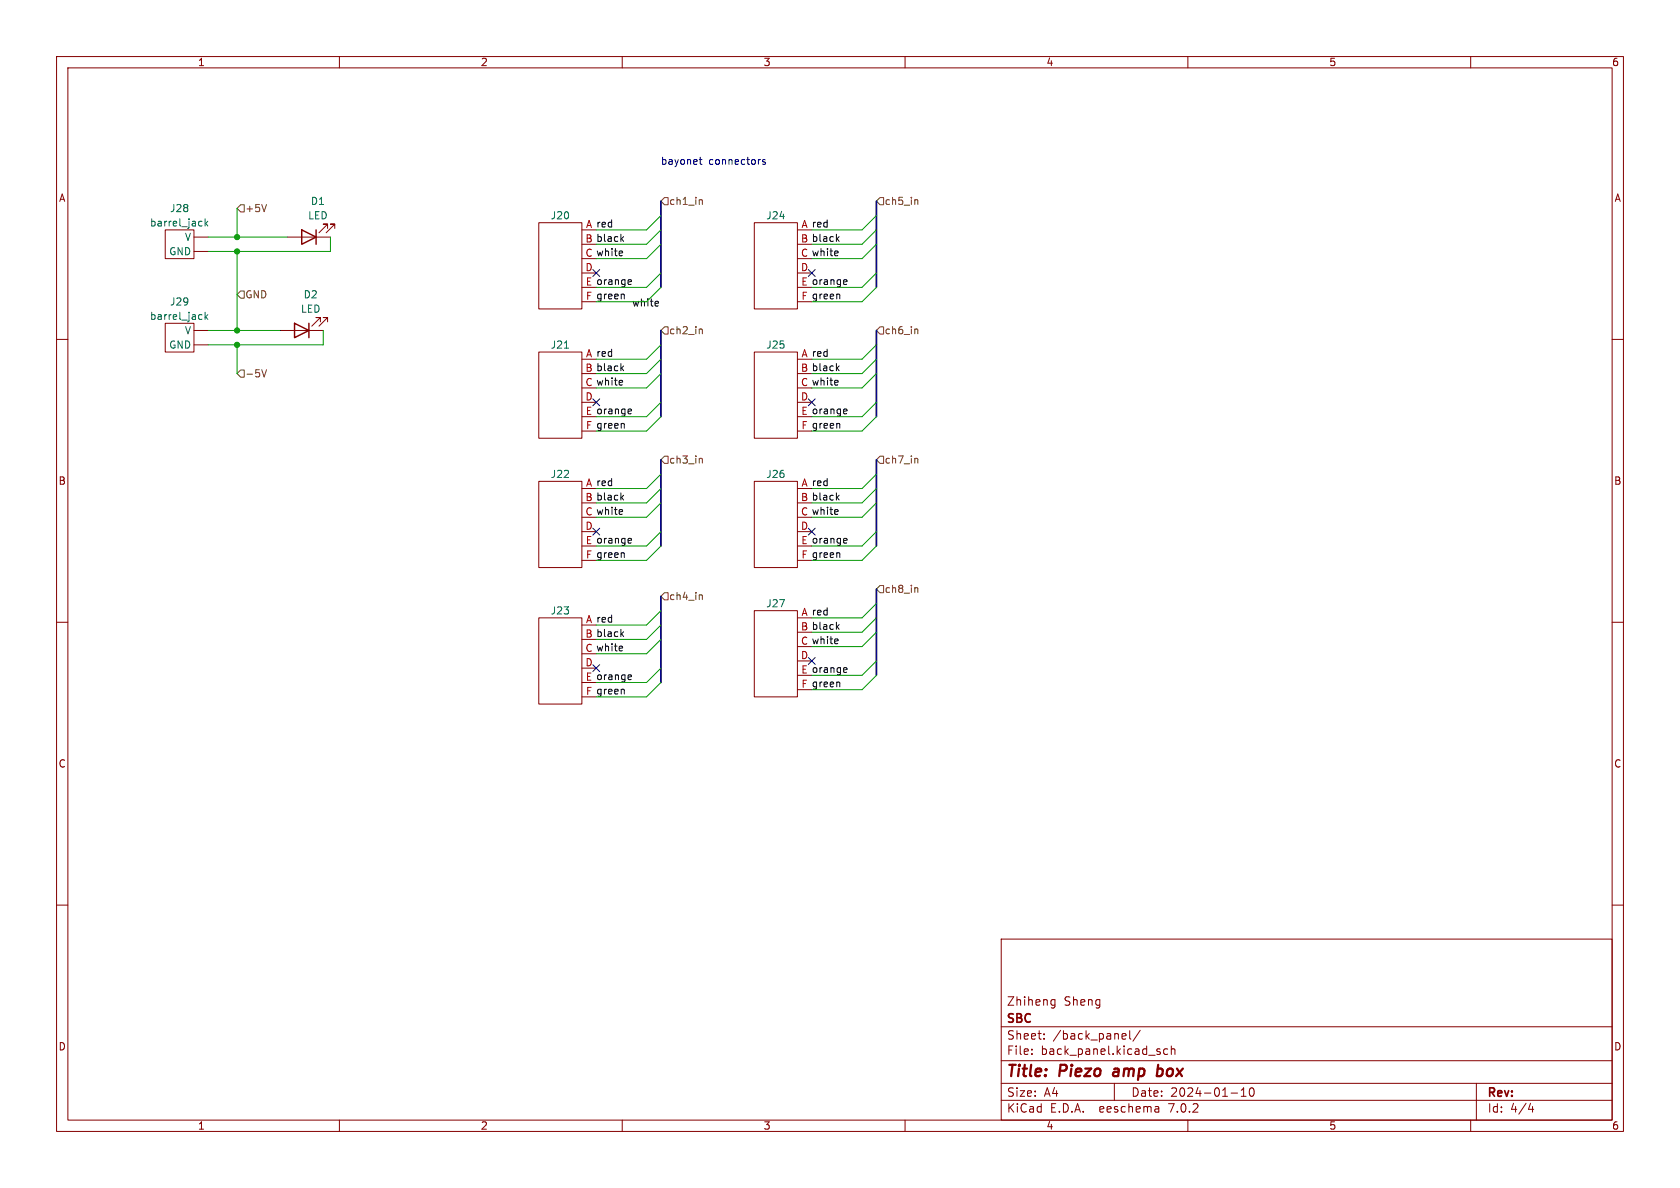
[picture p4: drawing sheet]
<svg xmlns="http://www.w3.org/2000/svg" width="297mm" height="210mm" viewBox="0 0 297 210" stroke-linecap="round" stroke-linejoin="round" font-family="sans-serif">
<g fill="none" stroke="#840000" stroke-width=".18">
<path d="M10 10h277v190h-277zM12 12h273v186h-273zM60 10v2M110 10v2M160 10v2M210 10v2M260 10v2M95.2 39.4h7.7v15.2h-7.7zM133.3 39.4h7.7v15.2h-7.7zM10 60h2M29.2 57.2h5.1v5h-5.1zM29.2 40.6h5.1v5.1h-5.1z"/>
<path d="M34.3 58.4h2.5M34.3 44.5h2.5M34.3 41.9h2.5M49.5 58.4h7.6M50.8 41.9h7.6M56.6 56.9v-.8h-.7h.7l-1.5 1.6M57.9 56.9v-.8h-.8h.8l-1.5 1.6M57.9 40.4v-.8h-.8h.8l-1.5 1.5M59.2 40.4v-.8h-.8h.8l-1.5 1.5M102.9 40.6h2.5M102.9 43.2h2.5M102.9 45.7h2.5"/>
<path d="M102.9 48.3h2.5M102.9 50.8h2.5M102.9 53.3h2.5M141 40.6h2.5M141 43.2h2.5M141 45.7h2.5M141 48.3h2.5M141 50.8h2.5M141 53.3h2.5M285 60h2M34.3 61h2.5M95.2 62.2h7.7v15.3h-7.7z"/>
<path d="M102.9 63.5h2.5M102.9 66h2.5M102.9 68.6h2.5M102.9 71.1h2.5M102.9 73.7h2.5M102.9 76.2h2.5M133.3 62.2h7.7v15.3h-7.7zM141 63.5h2.5M141 66h2.5M141 68.6h2.5M141 71.1h2.5M141 73.7h2.5"/>
<path d="M141 76.2h2.5M95.2 85.1h7.7v15.2h-7.7zM102.9 86.4h2.5M102.9 88.9h2.5M102.9 91.4h2.5M102.9 94h2.5M102.9 96.5h2.5M102.9 99.1h2.5M133.3 85.1h7.7v15.2h-7.7zM141 86.4h2.5M141 88.9h2.5M141 91.4h2.5"/>
<path d="M141 94h2.5M141 96.5h2.5M141 99.1h2.5M10 110h2M95.2 109.2h7.7v15.3h-7.7zM102.9 110.5h2.5M102.9 113h2.5M102.9 115.6h2.5M102.9 118.1h2.5M133.3 108h7.7v15.2h-7.7zM141 109.2h2.5M141 111.8h2.5"/>
<path d="M141 114.3h2.5M141 116.8h2.5M141 119.4h2.5M285 110h2M102.9 120.7h2.5M102.9 123.2h2.5M141 121.9h2.5M10 160h2M285 160h2M177 166h108v32h-108zM186.1 176.7l.4 .1M186.5 176.7v1.2l-.1 .2-.4 .1"/>
<path d="M186.5 177.6l-.4 .1M60 198v2M110 198v2M160 198v2M177 194.5h108M177 191.5h108M177 187.5h108M177 181.5h108M182.4 186.3v.1M182.4 185.5v.1M184.6 183.6v.1M184.6 182.8v.1"/>
<path d="M197 191.5v3M198.6 182.7l.4 .1 .1 .3-.7 .1M199 183.6l-.4 .1M199.7 182.2v1.3l.2 .2M201.6 182.1l-1.3 2M204.6 195.6l.3 .2v.8M204.9 196.5l-.5 .1M204.9 196h-.5M206.4 185.5l-.4-.1-.3 .3v.4l.2 .2h.5M207.1 185.5l.2-.1 .3 .1 .1 .9M207.1 184.9v1.5M210 198v2"/>
<path d="M217.6 193.2h1.2M219.4 193.8h.9M219.4 192.7l.5-.4v1.5M221 192.4l.2-.1a.81 .81 0 0 1 .6 .6 .81 .81 0 0 1-.3 .8l-.1 .1a.81 .81 0 0 1-.4-1.4zM260 198v2M261 191.5v6.5M270.2 196.1h.9M270.9 195.6v1"/>
</g>
<path d="M204.5 190.1l.6 .1M204.8 188.2l-.3 2M205.2 188.9l-.5 .1" fill="none" stroke="#840000" stroke-width=".4"/>
<path d="M36.3 38.7v1.3M36.4 39.5l.3 .5M36.7 39.1l-.4 .5M36.3 55.2v1.3M36.4 56l.3 .5M36.7 55.6l-.4 .5M99.8 61.5h.7" fill="none" stroke="#006464" stroke-width=".18"/>
<path d="M52.1 57.2l2.5 1.2-2.5 1.3zM53.3 40.6l2.6 1.3-2.6 1.3zM54.6 57.2v2.5M55.9 40.6v2.6" fill="none" stroke="#840000" stroke-width=".25"/>
<g fill="none" stroke="#725600" stroke-width=".18">
<path d="M41.9 36.8l.6-.6h.7v1.3h-.7zM117.5 34.9h.6v1.3h-.6l-.7-.6zM124 35.3l.2 .2v.6M154.9 35.6l.7-.7h.6v1.3h-.6zM162.1 35.3l.2 .2v.6M42.5 51.4h.7v1.3h-.7l-.6-.6zM117.5 57.8h.6v1.3h-.6l-.7-.7zM124 58.2l.2 .1v.7M154.9 58.4l.7-.6h.6v1.3h-.6zM162.1 58.2l.2 .1v.7M41.9 66l.6-.6h.7v1.3h-.7zM47.1 65.4l-.4 1.2"/>
<path d="M117.5 80.6h.6v1.3h-.6l-.7-.6zM124 81l.2 .2v.7M154.9 81.3l.7-.7h.6v1.3h-.6zM162.1 81l.2 .2v.7M117.5 104.8h.6v1.2h-.6l-.7-.6zM124 105.2l.2 .1v.7M154.9 104.1l.7-.6h.6v1.3h-.6zM162.1 103.9l.2 .2v.6"/>
</g>
<g fill="none" stroke="#0f0f0f" stroke-width=".18">
<path d="M109.9 42.2l.3 .5M110.2 41.8l-.4 .5M111.5 49.4l.1 .4-.6 .1M111.6 50.2l-.1 .1M148 42.2l.3 .5M148.3 41.8l-.4 .5M149.6 49.4l.1 .4-.6 .1M149.7 50.2l-.1 .1M109.9 65.1l.3 .4M110.2 64.7l-.4 .5M111.5 72.3l.1 .3-.6 .1M111.6 73.1l-.1 .1"/>
<path d="M148 65.1l.3 .4M148.3 64.7l-.4 .5M149.6 72.3l.1 .3-.6 .1M149.7 73.1l-.1 .1M109.9 87.9l.3 .5M110.2 87.5l-.4 .5M111.5 95.2l.1 .3-.6 .1M111.6 96h-.1M148 87.9l.3 .5M148.3 87.5l-.4 .5M149.6 95.2l.1 .3-.6 .1M149.7 96h-.1"/>
<path d="M109.9 112l.3 .5M110.2 111.7l-.4 .5M111.5 119.3l.1 .3-.6 .1M148 110.8l.3 .5M148.3 110.4l-.4 .5M149.6 118l.1 .3-.6 .2M149.7 118.8l-.1 .1M111.6 120.1h-.1"/>
</g>
<path d="M123.6 28.2h.5M123.8 27.8v1.1l.3 .2M135.3 28.3l-.3-.1-.2 .2 .1 .2 .4 .1v.3h-.5" fill="none" stroke="#0000c2" stroke-width=".18"/>
<path d="M116.8 35.6v15.2M154.9 35.6v15.2M116.8 58.4v15.3M154.9 58.4v15.3M116.8 81.3v15.2M154.9 81.3v15.2M116.8 105.4v15.3M154.9 104.1v15.3" fill="none" stroke="#000084" stroke-width=".3"/>
<g fill="none" stroke="#009600" stroke-width=".18">
<path d="M41.9 36.8v5.1M116.8 38.1l-2.5 2.5h-8.9M154.9 38.1l-2.5 2.5h-8.9M36.8 41.9h14M36.8 58.4h12.7M41.9 44.5v13.9M57.1 58.4v2.6h-20.3M58.4 41.9v2.6h-21.6M116.8 43.2l-2.5 2.5h-8.9M116.8 40.6l-2.5 2.6h-8.9M116.8 50.8l-2.5 2.5h-8.9M116.8 48.3l-2.5 2.5h-8.9"/>
<path d="M154.9 43.2l-2.5 2.5h-8.9M154.9 40.6l-2.5 2.6h-8.9M154.9 50.8l-2.5 2.5h-8.9M154.9 48.3l-2.5 2.5h-8.9M41.9 61v5M116.8 61l-2.5 2.5h-8.9M116.8 66l-2.5 2.6h-8.9M116.8 63.5l-2.5 2.5h-8.9M116.8 73.7l-2.5 2.5h-8.9M116.8 71.1l-2.5 2.6h-8.9M154.9 61l-2.5 2.5h-8.9M154.9 66l-2.5 2.6h-8.9"/>
<path d="M154.9 63.5l-2.5 2.5h-8.9M154.9 73.7l-2.5 2.5h-8.9M154.9 71.1l-2.5 2.6h-8.9M116.8 86.4l-2.5 2.5h-8.9M116.8 96.5l-2.5 2.6h-8.9M116.8 83.8l-2.5 2.6h-8.9M116.8 94l-2.5 2.5h-8.9M116.8 88.9l-2.5 2.5h-8.9M154.9 86.4l-2.5 2.5h-8.9M154.9 96.5l-2.5 2.6h-8.9M154.9 83.8l-2.5 2.6h-8.9M154.9 94l-2.5 2.5h-8.9"/>
<path d="M154.9 88.9l-2.5 2.5h-8.9M116.8 118.1l-2.5 2.6h-8.9M116.8 110.5l-2.5 2.5h-8.9M116.8 108l-2.5 2.5h-8.9M116.8 113l-2.5 2.6h-8.9M154.9 106.7l-2.5 2.5h-8.9M154.9 109.2l-2.5 2.6h-8.9M154.9 111.8l-2.5 2.5h-8.9M154.9 116.8l-2.5 2.6h-8.9M154.9 119.4l-2.5 2.5h-8.9M116.8 120.7l-2.5 2.5h-8.9"/>
</g>
<g fill="none" stroke="#000084" stroke-width=".18">
<path d="M104.8 47.7l1.2 1.2M106 47.7l-1.2 1.2M142.9 47.7l1.2 1.2M144.1 47.7l-1.2 1.2M104.8 70.5l1.2 1.2M106 70.5l-1.2 1.2M142.9 70.5l1.2 1.2M144.1 70.5l-1.2 1.2M104.8 93.4l1.2 1.2M106 93.4l-1.2 1.2M142.9 93.4l1.2 1.2M144.1 93.4l-1.2 1.2"/>
<path d="M104.8 117.5l1.2 1.2M106 117.5l-1.2 1.2M142.9 116.2l1.2 1.2M144.1 116.2l-1.2 1.2"/>
</g>
<g fill="#009600" stroke="#009600" stroke-width=".18">
<circle cx="41.9" cy="41.9" r=".46"/>
<circle cx="41.9" cy="61" r=".46"/>
<circle cx="41.9" cy="58.4" r=".46"/>
<circle cx="41.9" cy="44.5" r=".46"/>
</g>
<g font-size="2.8" fill="#840000">
<text x="178" y="190.8">Title:</text>
<text x="187.4" y="190.8">Piezo</text>
<text x="197.5" y="190.8">amp</text>
<text x="205.8" y="190.8">box</text>
</g>
<g font-size="2.1" fill="#840000">
<text x="178" y="177.9">Zhiheng</text>
<text x="188.1" y="177.9">Sheng</text>
<text x="178" y="183.9">Sheet:</text>
<text x="178" y="181.1">SBC</text>
<text x="186.2" y="183.9">/back_panel/</text>
<text x="178" y="186.6">File:</text>
<text x="184" y="186.6">back_panel.kicad_sch</text>
<text x="178" y="196.8">KiCad</text>
<text x="178" y="194">Size:</text>
<text x="184.6" y="194">A4</text>
<text x="185.7" y="196.8">E.D.A.</text>
<text x="194.4" y="196.8">eeschema</text>
<text x="200" y="194">Date:</text>
<text x="206.7" y="196.8">7.0.2</text>
<text x="206.9" y="194">2024-01-10</text>
<text x="263" y="194.2">Rev:</text>
<text x="263" y="196.8">Id:</text>
<text x="267" y="196.8">4/4</text>
</g>
<g font-size="1.8" fill="#840000">
<text x="35" y="11.8">1</text>
<text x="85" y="11.8">2</text>
<text x="135" y="11.8">3</text>
<text x="185" y="11.8">4</text>
<text x="235" y="11.8">5</text>
<text x="285" y="11.8">6</text>
<text x="10.4" y="35.8">A</text>
<text x="285.4" y="35.8">A</text>
<text x="10.3" y="85.8">B</text>
<text x="285.3" y="85.8">B</text>
<text x="10.3" y="135.8">C</text>
<text x="285.3" y="135.8">C</text>
<text x="10.3" y="185.8">D</text>
<text x="285.3" y="185.8">D</text>
<text x="35" y="199.8">1</text>
<text x="85" y="199.8">2</text>
<text x="135" y="199.8">3</text>
<text x="185" y="199.8">4</text>
<text x="235" y="199.8">5</text>
<text x="285" y="199.8">6</text>
</g>
<g font-size="1.8" fill="#0000c2">
<text x="116.8" y="29.2">bayonet</text>
<text x="125.3" y="29.2">connectors</text>
</g>
<g font-size="1.8" fill="#006464">
<text x="26.5" y="40.2">barrel_jack</text>
<text x="30" y="37.7">J28</text>
<text x="54.4" y="38.9">LED</text>
<text x="54.9" y="36.4">D1</text>
<text x="97.3" y="38.9">J20</text>
<text x="135.4" y="38.9">J24</text>
<text x="29.8" y="45.3">GND</text>
<text x="32.6" y="42.7">V</text>
<text x="53.6" y="52.9">D2</text>
<text x="26.5" y="56.7">barrel_jack</text>
<text x="30" y="54.2">J29</text>
<text x="32.6" y="59.2">V</text>
<text x="53.1" y="55.4">LED</text>
<text x="29.8" y="61.8">GND</text>
<text x="97.3" y="61.8">J21</text>
<text x="135.4" y="61.8">J25</text>
<text x="97.3" y="84.6">J22</text>
<text x="135.4" y="84.6">J26</text>
<text x="135.4" y="107.5">J27</text>
<text x="97.3" y="108.8">J23</text>
</g>
<g font-size="1.8" fill="#725600">
<text x="43.4" y="37.7">+5V</text>
<text x="118.3" y="36.4">ch1_in</text>
<text x="156.4" y="36.4">ch5_in</text>
<text x="43.4" y="52.9">GND</text>
<text x="118.3" y="59.2">ch2_in</text>
<text x="156.4" y="59.2">ch6_in</text>
<text x="43.4" y="66.9">-5V</text>
<text x="118.3" y="82.1">ch3_in</text>
<text x="156.4" y="82.1">ch7_in</text>
<text x="118.3" y="106.2">ch4_in</text>
<text x="156.4" y="105">ch8_in</text>
</g>
<g font-size="1.8" fill="#0f0f0f">
<text x="103.5" y="40.4">A red</text>
<text x="141.6" y="40.4">A red</text>
<text x="103.4" y="42.9">B black</text>
<text x="103.4" y="45.5">C white</text>
<text x="141.5" y="42.9">B black</text>
<text x="141.5" y="45.5">C white</text>
<text x="103.5" y="50.5">E orange</text>
<text x="103.5" y="53.1">F green</text>
<text x="141.6" y="50.5">E orange</text>
<text x="141.6" y="53.1">F green</text>
<text x="111.8" y="54.3">white</text>
<text x="103.4" y="65.8">B black</text>
<text x="103.5" y="63.2">A red</text>
<text x="141.5" y="65.8">B black</text>
<text x="141.6" y="63.2">A red</text>
<text x="103.4" y="68.3">C white</text>
<text x="141.5" y="68.3">C white</text>
<text x="103.5" y="73.4">E orange</text>
<text x="103.5" y="75.9">F green</text>
<text x="141.6" y="73.4">E orange</text>
<text x="141.6" y="75.9">F green</text>
<text x="103.4" y="88.6">B black</text>
<text x="103.5" y="86.1">A red</text>
<text x="141.5" y="88.6">B black</text>
<text x="141.6" y="86.1">A red</text>
<text x="103.4" y="91.2">C white</text>
<text x="141.5" y="91.2">C white</text>
<text x="103.5" y="96.3">E orange</text>
<text x="103.5" y="98.8">F green</text>
<text x="141.6" y="96.3">E orange</text>
<text x="141.6" y="98.8">F green</text>
<text x="103.4" y="112.8">B black</text>
<text x="103.5" y="110.2">A red</text>
<text x="141.5" y="111.5">B black</text>
<text x="141.6" y="109">A red</text>
<text x="103.4" y="115.3">C white</text>
<text x="141.5" y="114">C white</text>
<text x="141.6" y="119.1">E orange</text>
<text x="103.5" y="120.4">E orange</text>
<text x="103.5" y="122.9">F green</text>
<text x="141.6" y="121.7">F green</text>
</g>
<g font-size="1.8" fill="#a90000">
<text x="103.4" y="48">D</text>
<text x="141.5" y="48">D</text>
<text x="103.4" y="70.9">D</text>
<text x="141.5" y="70.9">D</text>
<text x="103.4" y="93.7">D</text>
<text x="141.5" y="93.7">D</text>
<text x="103.4" y="117.9">D</text>
<text x="141.5" y="116.6">D</text>
</g>
</svg>
